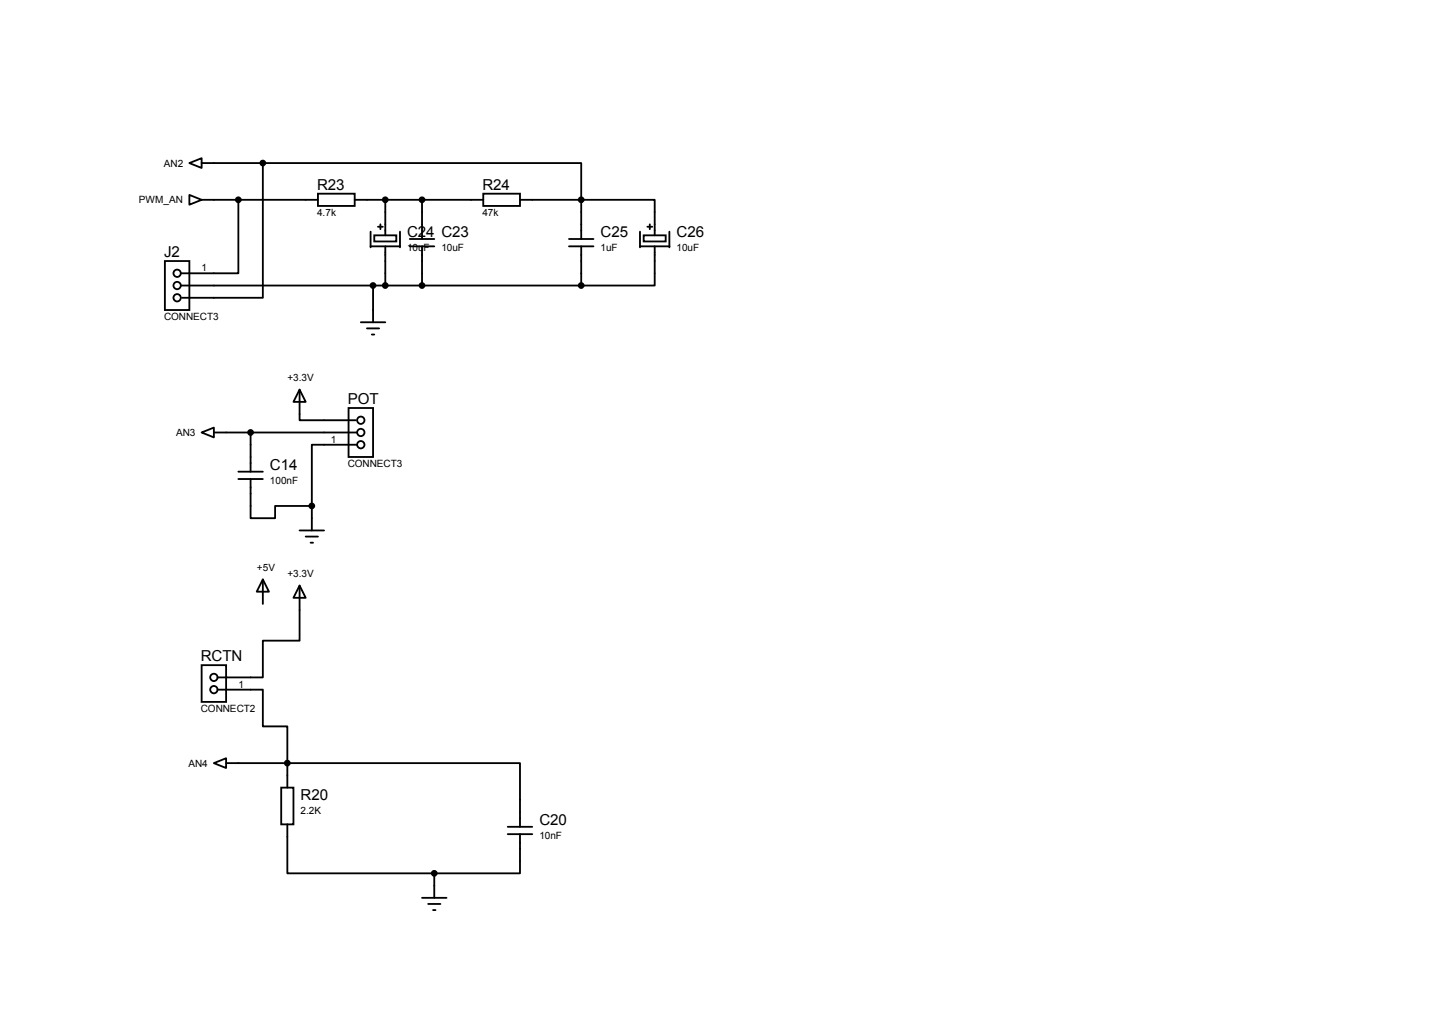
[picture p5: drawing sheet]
<svg xmlns="http://www.w3.org/2000/svg" width="297mm" height="210mm" viewBox="0 0 297 210" stroke-linecap="round" stroke-linejoin="round" font-family="sans-serif">
<g fill="none" stroke="#000" stroke-width=".38">
<path d="M39.3 33.8l2.5-1v2zM41.8 33.8h12.7M54.5 33.8h66.1v7.6M54.5 33.8v28h-16.7M34.2 54.1h5.1v10.2h-5.1zM37.5 59.2h83.1M39.3 40.4l2.5 1-2.5 1.1zM41.8 41.4h24.2M49.4 41.4v15.3h-11.9M66 40.2h7.6v2.5h-7.6zM73.6 41.4h26.6M76.9 48v3.1h6.1v-3.1"/>
<path d="M77.4 59.2v7.6M77.6 48.8h4.6v1.3h-4.6zM78.4 47h1M78.9 46.5v1M79.9 41.4v7.4M79.9 51.1v8.1M85 51.1h5.1M85 49.6h5.1M87.5 41.4v8.2M87.5 51.1v8.1M100.2 40.2h7.7v2.5h-7.7zM107.9 41.4h12.7"/>
<path d="M118 51.1h5.1M118 49.6h5.1M120.6 41.4h15.2v7.4M120.6 41.4v8.2M120.6 51.1v8.1M132.8 48v3.1h6v-3.1M133.5 48.8h4.6v1.3h-4.6zM134.3 47h1M134.8 46.5v1M135.8 51.1v8.1h-15.2M74.8 66.8h5.1M76.1 68.1h2.6"/>
<path d="M77.1 69.4h.5M41.8 89.7l2.6-1v2zM44.4 89.7h29.7M49.4 97.8h5.1M49.4 99.4h5.1M52 99.4v8.1h5.1v-2.6h7.6M52 89.7v8.1M62.1 80.8l1.3 2.6h-2.5zM62.1 80.8v6.4h11.7M72.3 84.6h5.1v10.2h-5.1zM74.1 92.2h-9.4v12.7M62.1 110h5.1"/>
<path d="M63.4 111.3h2.6M64.4 112.6h.5M64.7 104.9v5.1M41.8 138h5.1v7.6h-5.1zM54.5 120.2l1.3 2.5h-2.5zM54.5 120.2v5.1M62.1 121.5l1.3 2.5h-2.5zM62.1 121.5v11.4h-7.6v7.6h-9.4M44.4 158.3l2.5-1v2zM45.1 143h9.4v7.7h5.1v7.6M46.9 158.3h12.7M59.6 158.3h48.3v13.2"/>
<path d="M59.6 158.3v5.1M58.3 163.4h2.6v7.6h-2.6zM59.6 171v10.1h30.5M105.3 173h5.1M105.3 171.5h5.1M107.9 173v8.1h-17.8M87.5 186.2h5.1M88.8 187.5h2.6M89.8 188.8h.5M90.1 181.1v5.1"/>
<circle cx="54.5" cy="33.8" r=".51"/>
<circle cx="36.7" cy="59.2" r=".76"/>
<circle cx="36.7" cy="56.7" r=".76"/>
<circle cx="49.4" cy="41.4" r=".51"/>
<circle cx="77.4" cy="59.2" r=".51"/>
<circle cx="79.9" cy="59.2" r=".51"/>
<circle cx="79.9" cy="41.4" r=".51"/>
<circle cx="87.5" cy="59.2" r=".51"/>
<circle cx="87.5" cy="41.4" r=".51"/>
<circle cx="120.6" cy="41.4" r=".51"/>
<circle cx="120.6" cy="59.2" r=".51"/>
<circle cx="36.7" cy="61.8" r=".76"/>
<circle cx="52" cy="89.7" r=".51"/>
<circle cx="74.8" cy="92.2" r=".76"/>
<circle cx="74.8" cy="87.2" r=".76"/>
<circle cx="74.8" cy="89.7" r=".76"/>
<circle cx="64.7" cy="104.9" r=".51"/>
<circle cx="44.4" cy="140.5" r=".76"/>
<circle cx="44.4" cy="143" r=".76"/>
<circle cx="59.6" cy="158.3" r=".51"/>
<circle cx="90.1" cy="181.1" r=".51"/>
</g>
<g fill="#000">
<circle cx="54.5" cy="33.8" r=".51"/>
<circle cx="49.4" cy="41.4" r=".51"/>
<circle cx="76.9" cy="51.1" r=".19"/>
<circle cx="77.4" cy="59.2" r=".51"/>
<circle cx="79.9" cy="59.2" r=".51"/>
<circle cx="79.9" cy="41.4" r=".51"/>
<circle cx="83" cy="51.1" r=".19"/>
<circle cx="87.5" cy="59.2" r=".51"/>
<circle cx="87.5" cy="41.4" r=".51"/>
<circle cx="120.6" cy="41.4" r=".51"/>
<circle cx="120.6" cy="59.2" r=".51"/>
<circle cx="132.8" cy="51.1" r=".19"/>
<circle cx="138.8" cy="51.1" r=".19"/>
<circle cx="52" cy="89.7" r=".51"/>
<circle cx="64.7" cy="104.9" r=".51"/>
<circle cx="59.6" cy="158.3" r=".51"/>
<circle cx="90.1" cy="181.1" r=".51"/>
</g>
<g font-size="3.1">
<text x="65.8" y="39.3">R23</text>
<text x="100.1" y="39.3">R24</text>
<text x="34" y="53.3">J2</text>
<text x="84.5" y="49.2">C24 C23</text>
<text x="124.6" y="49.2">C25</text>
<text x="140.3" y="49.2">C26</text>
<text x="72.1" y="83.8">POT</text>
<text x="56" y="97.5">C14</text>
<text x="41.7" y="137.1">RCTN</text>
<text x="62.4" y="166">R20</text>
<text x="111.9" y="171.1">C20</text>
</g>
<g font-size="2.1">
<text x="34" y="34.5">AN2</text>
<text x="28.8" y="42.2">PWM_AN</text>
<text x="65.8" y="44.8">4.7k</text>
<text x="100.1" y="44.8">47k</text>
<text x="84.5" y="52.1">10uF</text>
<text x="91.6" y="52.1">10uF</text>
<text x="124.6" y="52.1">1uF</text>
<text x="140.3" y="52.1">10uF</text>
<text x="41.8" y="56.3">1</text>
<text x="34" y="66.4">CONNECT3</text>
<text x="59.6" y="79">+3.3V</text>
<text x="36.5" y="90.4">AN3</text>
<text x="68.6" y="91.8">1</text>
<text x="56" y="100.3">100nF</text>
<text x="72.1" y="96.9">CONNECT3</text>
<text x="53.3" y="118.4">+5V</text>
<text x="59.6" y="119.6">+3.3V</text>
<text x="49.4" y="142.6">1</text>
<text x="41.7" y="147.7">CONNECT2</text>
<text x="39.1" y="159">AN4</text>
<text x="62.4" y="168.9">2.2K</text>
<text x="111.9" y="173.9">10nF</text>
</g>
</svg>
